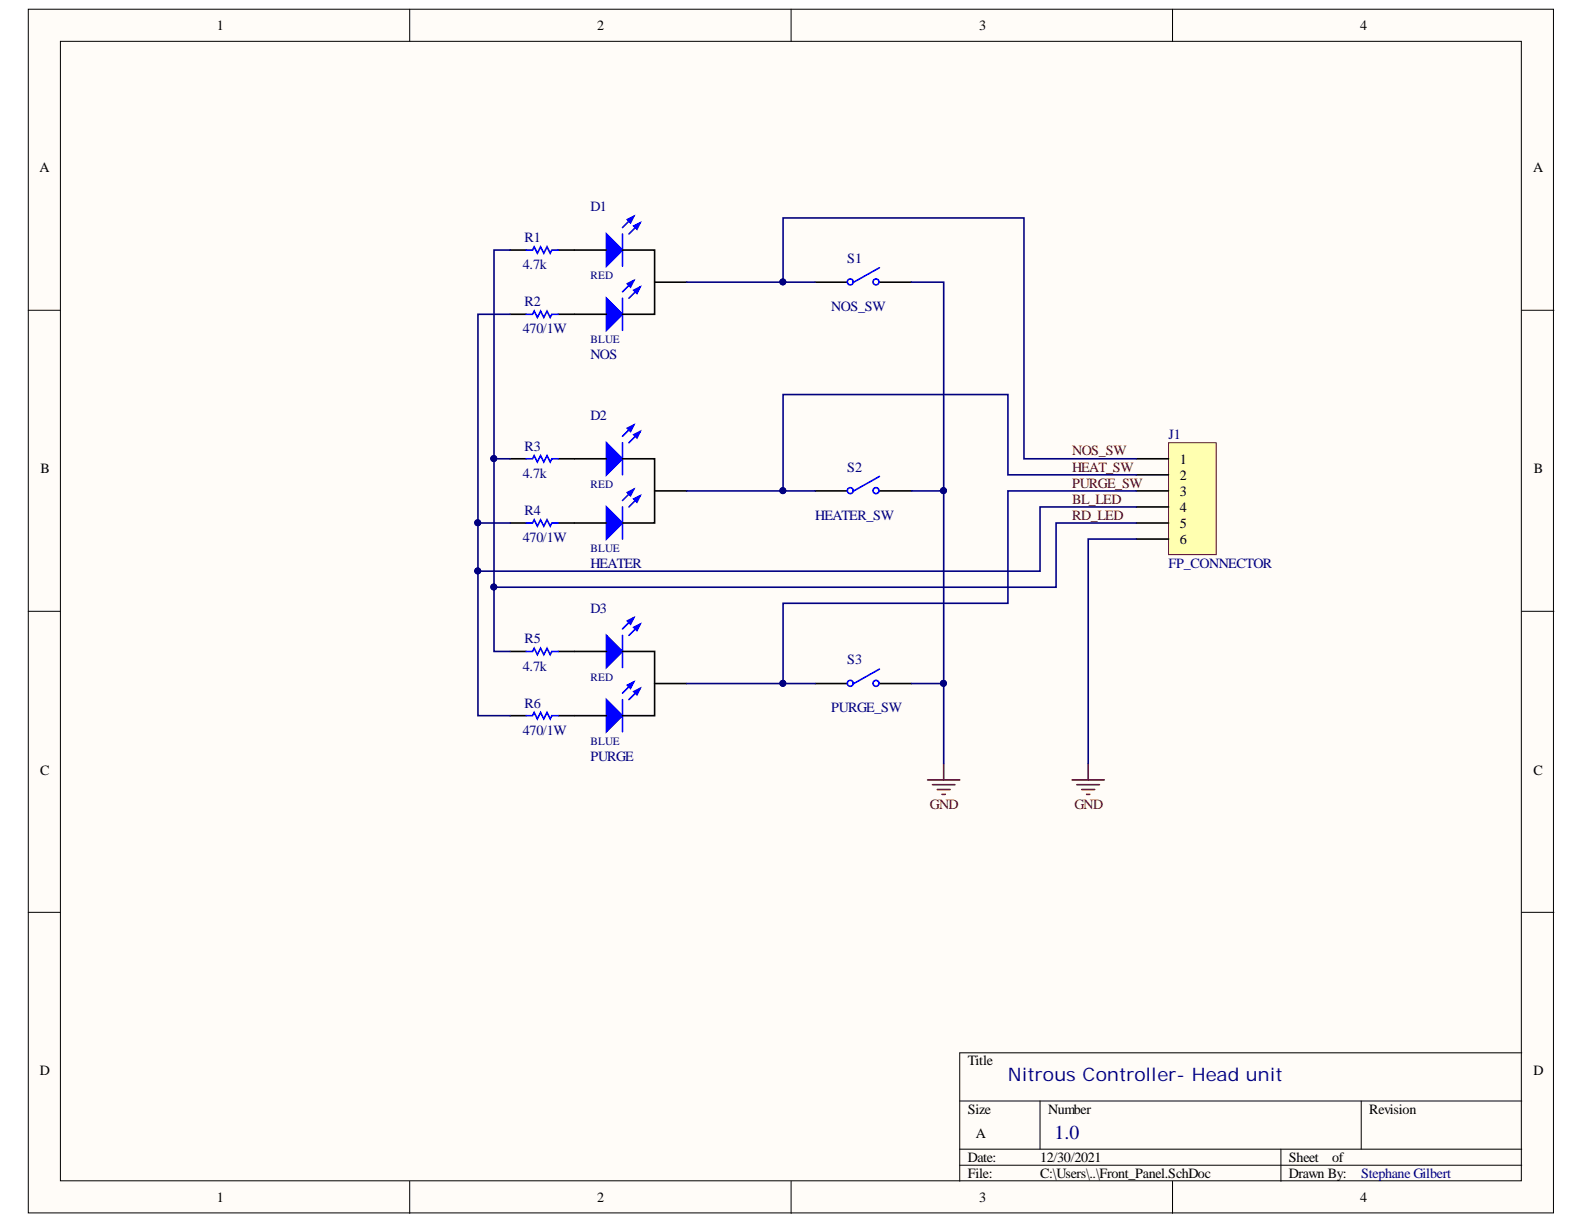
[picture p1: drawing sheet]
<svg xmlns="http://www.w3.org/2000/svg" width="279mm" height="216mm" viewBox="0 0 279 216" stroke-linecap="round" stroke-linejoin="round" font-family="sans-serif">
<g fill="#fffcf8" stroke="#000" stroke-width=".18">
<path d="M5 1.6h269v212.3h-269z"/>
<path d="M10.7 7.3h257.6v201h-257.6z"/>
</g>
<g fill="none" stroke="#000" stroke-width=".18">
<path d="M72.3 1.6v5.7M139.5 1.6v5.7M206.8 1.6v5.7M5 54.7h5.7M268.4 54.7h5.7M5 107.8h5.7M268.4 107.8h5.7M5 160.9h5.7M268.4 160.9h5.7M169.3 194.2h99.1M183.5 194.2v8.5M240.1 194.2v8.5"/>
<path d="M268.4 185.7h-99.1v22.7M72.3 208.4v5.6M139.5 208.4v5.6M169.3 202.7h99.1M169.3 205.5h99.1M206.8 208.4v5.6M225.9 202.7v5.7"/>
</g>
<path d="M115.5 49.8h5.6" fill="none" stroke="#000" stroke-width=".28"/>
<path d="M107 41.3l2.8 2.8-2.8 2.8z" fill="#00f"/>
<path d="M111.8 38.2l-2 1.9M112.9 39.3l-2 2M107 41.3l2.8 2.8-2.8 2.8z" fill="none" stroke="#00f" stroke-width=".28"/>
<path d="M111.8 39.9l1.1-.6-.5 1.1z" fill="#00f"/>
<path d="M111.8 39.9l1.1-.6-.5 1.1z" fill="none" stroke="#00f" stroke-width=".28"/>
<path d="M110.7 38.7l1.1-.5-.6 1.1z" fill="#00f"/>
<path d="M110.7 38.7l1.1-.5-.6 1.1zM109.8 41.3v5.6" fill="none" stroke="#00f" stroke-width=".28"/>
<path d="M107 52.6l2.8 2.8-2.8 2.9z" fill="#00f"/>
<path d="M107 52.6l2.8 2.8-2.8 2.9zM111.8 49.5l-2 2M112.9 50.6l-2 2" fill="none" stroke="#00f" stroke-width=".28"/>
<path d="M111.8 51.2l1.1-.6-.5 1.2z" fill="#00f"/>
<path d="M111.8 51.2l1.1-.6-.5 1.2z" fill="none" stroke="#00f" stroke-width=".28"/>
<path d="M110.7 50.1l1.1-.6-.6 1.1z" fill="#00f"/>
<path d="M109.8 52.6v5.7M110.7 50.1l1.1-.6-.6 1.1z" fill="none" stroke="#00f" stroke-width=".28"/>
<path d="M101.3 44.1h5.7M101.3 55.4h5.7M109.8 44.1h5.7v11.3h-5.7M115.5 86.6h5.6" fill="none" stroke="#000" stroke-width=".28"/>
<path d="M107 78.1l2.8 2.8-2.8 2.9z" fill="#00f"/>
<path d="M107 78.1l2.8 2.8-2.8 2.9zM111.8 75l-2 2M112.9 76.1l-2 2" fill="none" stroke="#00f" stroke-width=".28"/>
<path d="M111.8 76.7l1.1-.6-.5 1.1z" fill="#00f"/>
<path d="M111.8 76.7l1.1-.6-.5 1.1z" fill="none" stroke="#00f" stroke-width=".28"/>
<path d="M110.7 75.5l1.1-.5-.6 1.1z" fill="#00f"/>
<path d="M109.8 78.1v5.7M110.7 75.5l1.1-.5-.6 1.1z" fill="none" stroke="#00f" stroke-width=".28"/>
<path d="M107 89.4l2.8 2.9-2.8 2.8z" fill="#00f"/>
<path d="M107 89.4l2.8 2.9-2.8 2.8zM111.8 86.3l-2 2M112.9 87.4l-2 2" fill="none" stroke="#00f" stroke-width=".28"/>
<path d="M111.8 88l1.1-.6-.5 1.2z" fill="#00f"/>
<path d="M111.8 88l1.1-.6-.5 1.2z" fill="none" stroke="#00f" stroke-width=".28"/>
<path d="M110.7 86.9l1.1-.6-.6 1.1z" fill="#00f"/>
<path d="M109.8 89.4v5.7M110.7 86.9l1.1-.6-.6 1.1z" fill="none" stroke="#00f" stroke-width=".28"/>
<path d="M101.3 80.9h5.7M101.3 92.3h5.7M109.8 80.9h5.7v11.4h-5.7M115.5 120.6h5.6" fill="none" stroke="#000" stroke-width=".28"/>
<path d="M107 112.1l2.8 2.8-2.8 2.8z" fill="#00f"/>
<path d="M107 112.1l2.8 2.8-2.8 2.8zM111.8 109l-2 1.9M112.9 110.1l-2 2" fill="none" stroke="#00f" stroke-width=".28"/>
<path d="M111.8 110.7l1.1-.6-.5 1.1z" fill="#00f"/>
<path d="M111.8 110.7l1.1-.6-.5 1.1z" fill="none" stroke="#00f" stroke-width=".28"/>
<path d="M110.7 109.5l1.1-.5-.6 1.1z" fill="#00f"/>
<path d="M109.8 112.1v5.6M110.7 109.5l1.1-.5-.6 1.1z" fill="none" stroke="#00f" stroke-width=".28"/>
<path d="M107 123.4l2.8 2.8-2.8 2.9z" fill="#00f"/>
<path d="M107 123.4l2.8 2.8-2.8 2.9zM111.8 120.3l-2 2M112.9 121.4l-2 2" fill="none" stroke="#00f" stroke-width=".28"/>
<path d="M111.8 122l1.1-.6-.5 1.2z" fill="#00f"/>
<path d="M111.8 122l1.1-.6-.5 1.2z" fill="none" stroke="#00f" stroke-width=".28"/>
<path d="M110.7 120.9l1.1-.6-.6 1.1z" fill="#00f"/>
<g fill="none" stroke="#00f" stroke-width=".28">
<path d="M92.8 44.1h1.1l.3-.6 .6 1.2 .6-1.2 .5 1.2 .6-1.2 .6 1.2 .2-.6h1.2M92.8 55.4h1.1l.3-.5 .6 1.1 .6-1.1 .5 1.1 .6-1.1 .6 1.1 .2-.6h1.2M155.1 47.2l-4.5 2.6M92.8 80.9h1.1l.3-.5 .6 1.1 .6-1.1 .5 1.1 .6-1.1 .6 1.1 .2-.6h1.2M92.8 92.3h1.1l.3-.6 .6 1.1 .6-1.1 .5 1.1 .6-1.1 .6 1.1 .2-.5h1.2M155.1 84l-4.5 2.6M92.8 114.9h1.1l.3-.6 .6 1.2 .6-1.2 .5 1.2 .6-1.2 .6 1.2 .2-.6h1.2M155.1 118l-4.5 2.6M92.8 126.2h1.1l.3-.5 .6 1.1 .6-1.1 .5 1.1 .6-1.1 .6 1.1 .2-.6h1.2M109.8 123.4v5.7M110.7 120.9l1.1-.6-.6 1.1z"/>
<circle cx="150" cy="49.7" r=".52"/>
<circle cx="154.5" cy="49.7" r=".52"/>
<circle cx="150" cy="86.5" r=".52"/>
<circle cx="154.5" cy="86.5" r=".52"/>
<circle cx="150" cy="120.5" r=".52"/>
<circle cx="154.5" cy="120.5" r=".52"/>
</g>
<g fill="none" stroke="#000" stroke-width=".28">
<path d="M90 44.1h2.8M90 55.4h2.8M98.5 44.1h2.8M98.5 55.4h2.8M143.8 49.8h5.7M155.1 49.8h5.7M90 80.9h2.8M90 92.3h2.8M98.5 80.9h2.8M98.5 92.3h2.8M143.8 86.6h5.7M155.1 86.6h5.7"/>
<path d="M90 114.9h2.8M98.5 114.9h8.5M109.8 114.9h5.7v11.3h-5.7M90 126.2h2.8M98.5 126.2h8.5M143.8 120.6h5.7M155.1 120.6h5.7"/>
</g>
<path d="M163.6 137.6h5.7M164.5 138.4h3.9M165.3 139.3h2.3M166.5 134.7v2.9M166.2 140.1h.5" fill="none" stroke="#800000" stroke-width=".28"/>
<path d="M206.1 78.1h8.4v19.7h-8.4z" fill="#ffffb0" stroke="#800000" stroke-width=".18"/>
<path d="M200.4 80.9h5.7M200.4 83.8h5.7M200.4 86.6h5.7M200.4 89.4h5.7M200.4 92.3h5.7M200.4 95.1h5.7" fill="none" stroke="#000" stroke-width=".28"/>
<path d="M189.1 137.6h5.7M190 138.4h3.9M190.8 139.3h2.3M191.9 134.7v2.9M191.7 140.1h.5" fill="none" stroke="#800000" stroke-width=".28"/>
<g fill="none" stroke="#000080" stroke-width=".28">
<path d="M90 44.1h-2.9v36.8h2.9M90 55.4h-5.7v70.8h5.7M121.1 49.8h22.7M138.1 49.8v-11.4h42.5v42.5h19.8M160.8 49.8h5.7v36.8M84.3 92.3h5.7M87.1 80.9v34h2.9M121.1 86.6h22.7M160.8 86.6h5.7v34M200.4 95.1h-8.5v39.6M200.4 83.8h-22.6v-14.2h-39.7v17M200.4 86.6h-22.6v19.8h-39.7v14.2"/>
<path d="M200.4 92.3h-14.1v11.3h-99.2M200.4 89.4h-16.9v11.3h-99.2M121.1 120.6h22.7M160.8 120.6h5.7v14.1"/>
</g>
<g fill="#000080" stroke="#000080" stroke-width=".18">
<circle cx="87.1" cy="80.9" r=".52"/>
<circle cx="87.1" cy="103.5" r=".52"/>
<circle cx="84.3" cy="100.7" r=".52"/>
<circle cx="84.3" cy="92.2" r=".52"/>
<circle cx="166.4" cy="120.5" r=".52"/>
<circle cx="166.4" cy="86.5" r=".52"/>
<circle cx="138.1" cy="49.7" r=".52"/>
<circle cx="138.1" cy="86.5" r=".52"/>
<circle cx="138.1" cy="120.5" r=".52"/>
</g>
<text font-size="3.5" fill="#000080" x="186" y="201">1.0</text>
<text font-size="3.3" fill="#000080" x="177.8" y="190.7">Nitrous Controller- Head unit</text>
<g font-size="2.5">
<text x="38.2" y="5.3">1</text>
<text x="105.4" y="5.3">2</text>
<text x="172.7" y="5.3">3</text>
<text x="239.9" y="5.3">4</text>
<text x="7" y="30.4">A</text>
<text x="270.4" y="30.4">A</text>
<text x="7.1" y="83.5">B</text>
<text x="208.1" y="81.8">1</text>
<text x="270.6" y="83.5">B</text>
<text x="208.1" y="84.6">2</text>
<text x="208.1" y="87.4">3</text>
<text x="208.1" y="90.3">4</text>
<text x="208.1" y="93.1">5</text>
<text x="208.1" y="95.9">6</text>
<text x="7.1" y="136.6">C</text>
<text x="270.5" y="136.6">C</text>
<text x="7" y="189.7">D</text>
<text x="170.7" y="187.9">Title</text>
<text x="270.5" y="189.7">D</text>
<text x="170.7" y="196.4">Size</text>
<text x="184.9" y="196.4">Number</text>
<text x="241.5" y="196.4">Revision</text>
<text x="172.1" y="200.7">A</text>
<text x="170.7" y="204.9">Date:</text>
<text x="170.7" y="207.8">File:</text>
<text x="183.5" y="204.9">12/30/2021</text>
<text x="183.5" y="207.8">C:\Users\..\Front_Panel.SchDoc</text>
<text x="227.4" y="204.9">Sheet</text>
<text x="227.4" y="207.8">Drawn By:</text>
<text x="235" y="204.9">of</text>
<text x="38.2" y="212">1</text>
<text x="105.4" y="212">2</text>
<text x="172.7" y="212">3</text>
<text x="239.9" y="212">4</text>
</g>
<g font-size="2.5" fill="#000080">
<text x="104.1" y="37.3">D1</text>
<text x="92.2" y="47.5">4.7k</text>
<text x="92.5" y="42.7">R1</text>
<text x="149.5" y="46.4">S1</text>
<text x="92.2" y="58.8">470/1W</text>
<text x="92.5" y="54">R2</text>
<text x="146.6" y="54.9">NOS_SW</text>
<text x="104.1" y="63.3">NOS</text>
<text x="104.1" y="74.1">D2</text>
<text x="206.1" y="77.5">J1</text>
<text x="92.5" y="79.5">R3</text>
<text x="149.5" y="83.2">S2</text>
<text x="92.2" y="84.3">4.7k</text>
<text x="92.2" y="95.6">470/1W</text>
<text x="92.5" y="90.8">R4</text>
<text x="143.8" y="91.7">HEATER_SW</text>
<text x="104.1" y="100.2">HEATER</text>
<text x="206.1" y="100.2">FP_CONNECTOR</text>
<text x="92.5" y="113.5">R5</text>
<text x="104.1" y="108.1">D3</text>
<text x="92.2" y="118.3">4.7k</text>
<text x="149.5" y="117.2">S3</text>
<text x="92.5" y="124.8">R6</text>
<text x="146.6" y="125.7">PURGE_SW</text>
<text x="92.2" y="129.6">470/1W</text>
<text x="104.1" y="134.1">PURGE</text>
<text x="240.1" y="207.8">Stephane Gilbert</text>
</g>
<g font-size="2.5" fill="#800000">
<text x="189.1" y="80.3">NOS_SW</text>
<text x="189.1" y="83.2">HEAT_SW</text>
<text x="189.1" y="86">PURGE_SW</text>
<text x="189.1" y="88.8">BL_LED</text>
<text x="189.1" y="91.7">RD_LED</text>
<text x="164" y="142.6">GND</text>
<text x="189.5" y="142.6">GND</text>
</g>
<g font-size="2" fill="#000080">
<text x="104.1" y="49.2">RED</text>
<text x="104.1" y="60.6">BLUE</text>
<text x="104.1" y="86.1">RED</text>
<text x="104.1" y="97.4">BLUE</text>
<text x="104.1" y="120">RED</text>
<text x="104.1" y="131.4">BLUE</text>
</g>
</svg>
